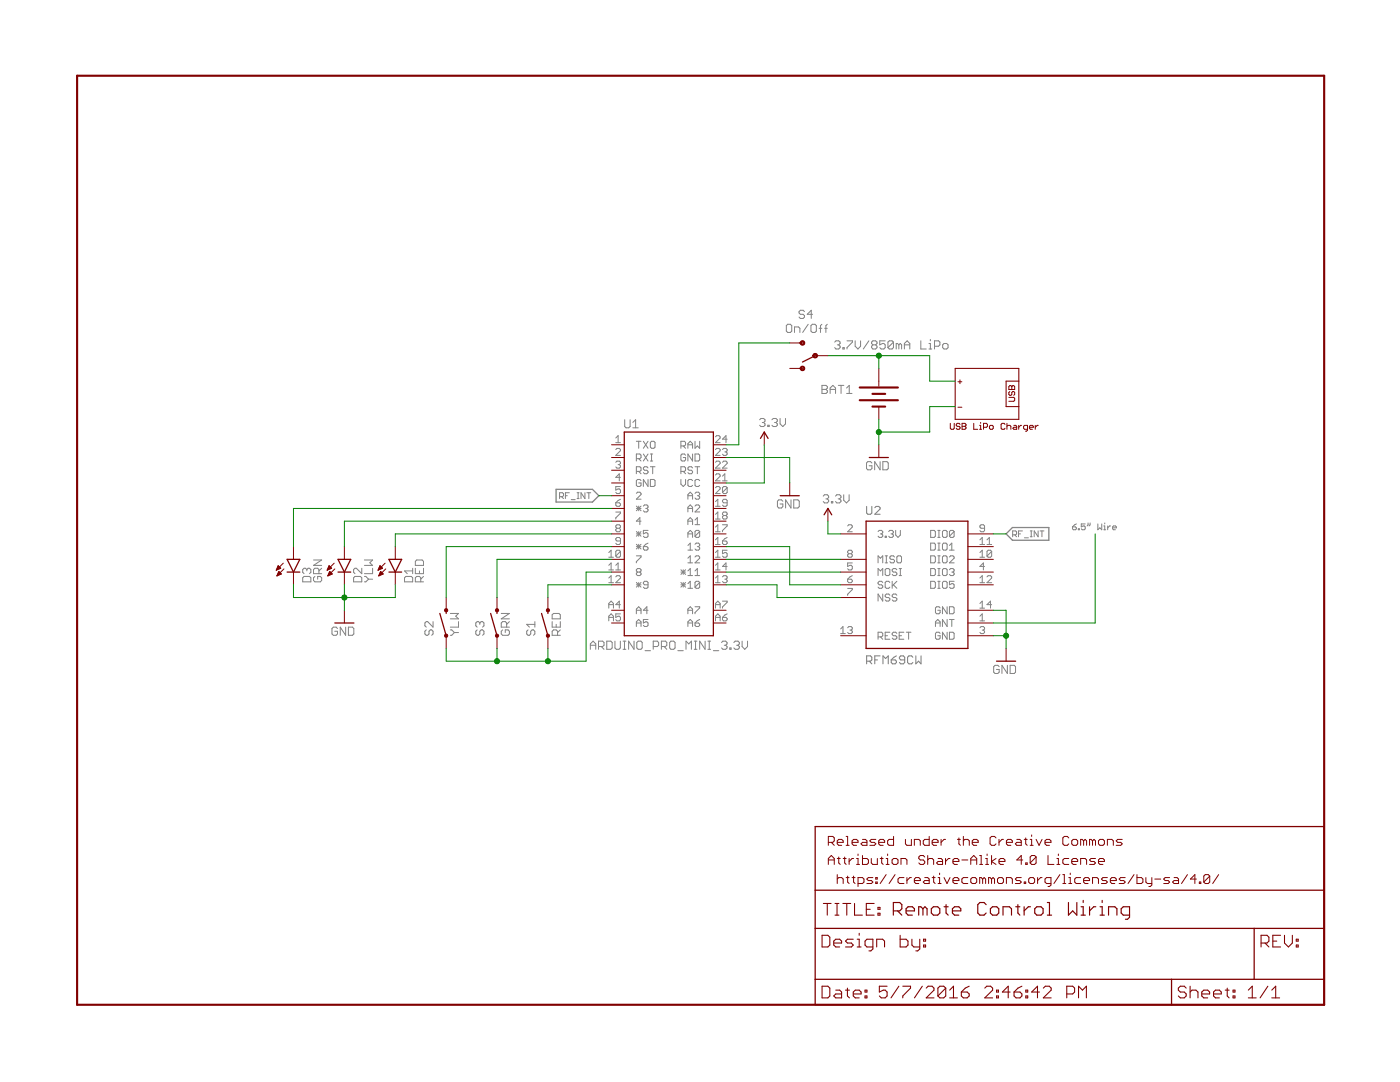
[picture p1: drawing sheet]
<?xml version="1.0" encoding="utf-8"?>
<!DOCTYPE eagle SYSTEM "eagle.dtd">
<!--
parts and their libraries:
SparkFun-Electromechanical: Licensing: Creative Commons ShareAlike 4.0 International - https://creativecommons.org/licenses/by-sa/4.0
-->
<eagle version="7.1.0">
<drawing>
<settings>
<setting alwaysvectorfont="yes"/>
<setting verticaltext="up"/>
</settings>
<grid distance="0.1" unitdist="inch" unit="inch" style="lines" multiple="1" display="no" altdistance="0.01" altunitdist="inch" altunit="inch"/>
<schematic xreflabel="%F%N/%S" xrefpart="/%S.%C%R">
<libraries>
<library name="SparkFun-Electromechanical">
<symbols>
<symbol name="SWITCH-MOMENTARY-2">
<wire x1="1.905" y1="0" x2="2.54" y2="0" width="0.254" layer="94"/>
<wire x1="-2.54" y1="0" x2="1.905" y2="1.27" width="0.254" layer="94"/>
<circle x="-2.54" y="0" radius="0.127" width="0.4064" layer="94"/>
<circle x="2.54" y="0" radius="0.127" width="0.4064" layer="94"/>
<text x="-2.54" y="2.54" size="1.778" layer="95">&gt;NAME</text>
<text x="-2.54" y="-2.54" size="1.778" layer="96">&gt;VALUE</text>
<pin name="1" x="-5.08" y="0" visible="off" length="short" direction="pas" swaplevel="2"/>
<pin name="2" x="5.08" y="0" visible="off" length="short" direction="pas" swaplevel="1" rot="R180"/>
</symbol>
<symbol name="BATTERY">
<wire x1="-1.27" y1="3.81" x2="-1.27" y2="-3.81" width="0.4064" layer="94"/>
<wire x1="0" y1="1.27" x2="0" y2="-1.27" width="0.4064" layer="94"/>
<wire x1="1.27" y1="3.81" x2="1.27" y2="-3.81" width="0.4064" layer="94"/>
<wire x1="2.54" y1="1.27" x2="2.54" y2="-1.27" width="0.4064" layer="94"/>
<wire x1="-2.54" y1="0" x2="-1.524" y2="0" width="0.1524" layer="94"/>
<text x="-3.81" y="5.08" size="1.778" layer="95">&gt;NAME</text>
<text x="-3.81" y="-6.35" size="1.778" layer="96">&gt;VALUE</text>
<pin name="-" x="5.08" y="0" visible="off" length="short" direction="pwr" rot="R180"/>
<pin name="+" x="-5.08" y="0" visible="off" length="short" direction="pwr"/>
</symbol>
<symbol name="TOGGLE">
<wire x1="0" y1="0" x2="2.54" y2="1.27" width="0.254" layer="94"/>
<wire x1="2.54" y1="-2.54" x2="3.175" y2="-2.54" width="0.127" layer="94"/>
<wire x1="2.54" y1="2.54" x2="3.175" y2="2.54" width="0.1524" layer="94"/>
<circle x="2.54" y="2.54" radius="0.3592" width="0.2032" layer="94"/>
<circle x="2.54" y="-2.54" radius="0.3592" width="0.2032" layer="94"/>
<circle x="0" y="0" radius="0.3592" width="0.2032" layer="94"/>
<text x="-1.905" y="-6.35" size="1.778" layer="95">&gt;NAME</text>
<text x="-2.54" y="3.81" size="1.778" layer="96">&gt;VALUE</text>
<pin name="P" x="-2.54" y="0" visible="off" length="short" direction="pas"/>
<pin name="S" x="5.08" y="-2.54" visible="off" length="short" direction="pas" rot="R180"/>
<pin name="O" x="5.08" y="2.54" visible="off" length="short" direction="pas" rot="R180"/>
</symbol>
</symbols>
<devicesets>
<deviceset name="SWITCH-MOMENTARY-2" prefix="S">
<gates>
<gate name="G$1" symbol="SWITCH-MOMENTARY-2" x="0" y="0"/>
</gates>
<devices>
<device name="PTH" package="TACTILE-PTH">
<connects>
<connect gate="G$1" pin="1" pad="1"/>
<connect gate="G$1" pin="2" pad="3"/>
</connects>
<technologies>
<technology name="">
<attribute name="PROD_ID" value=" SWCH-08441" constant="no"/>
</technology>
</technologies>
</device>
<device name="SMD-2" package="TACTILE_SWITCH_SMD-2">
<connects>
<connect gate="G$1" pin="1" pad="2"/>
<connect gate="G$1" pin="2" pad="1"/>
</connects>
<technologies>
<technology name="">
<attribute name="PROD_ID" value="SWCH-09213"/>
</technology>
</technologies>
</device>
<device name="12MM" package="TACTILE-PTH-12MM">
<connects>
<connect gate="G$1" pin="1" pad="1"/>
<connect gate="G$1" pin="2" pad="3"/>
</connects>
<technologies>
<technology name="">
<attribute name="PROD_ID" value="SWCH-09185" constant="no"/>
</technology>
</technologies>
</device>
<device name="SMD-1101NE" package="TACTILE-SWITCH-1101NE">
<connects>
<connect gate="G$1" pin="1" pad="1"/>
<connect gate="G$1" pin="2" pad="2"/>
</connects>
<technologies>
<technology name="">
<attribute name="PROD_ID" value="SWCH-00815" constant="no"/>
</technology>
</technologies>
</device>
<device name="PTH_REED" package="REED_SWITCH_PTH">
<connects>
<connect gate="G$1" pin="1" pad="P$1"/>
<connect gate="G$1" pin="2" pad="P$2"/>
</connects>
<technologies>
<technology name=""/>
</technologies>
</device>
<device name="SMD-4" package="TACTILE_SWITCH_TALL">
<connects>
<connect gate="G$1" pin="1" pad="A2"/>
<connect gate="G$1" pin="2" pad="B2"/>
</connects>
<technologies>
<technology name="">
<attribute name="PROD_ID" value="SWCH-11966" constant="no"/>
</technology>
</technologies>
</device>
<device name="PTH_REED2" package="REED_SWITCH_PLASTIC">
<connects>
<connect gate="G$1" pin="1" pad="P$1"/>
<connect gate="G$1" pin="2" pad="P$2"/>
</connects>
<technologies>
<technology name="">
<attribute name="PROD_ID" value="SWCH-10467" constant="no"/>
</technology>
</technologies>
</device>
<device name="SIDE_EZ" package="TACTILE-PTH-SIDEEZ">
<connects>
<connect gate="G$1" pin="1" pad="1"/>
<connect gate="G$1" pin="2" pad="2"/>
</connects>
<technologies>
<technology name=""/>
</technologies>
</device>
<device name="SMD-3" package="TACTILE_SWITCH_SMD-3">
<connects>
<connect gate="G$1" pin="1" pad="1"/>
<connect gate="G$1" pin="2" pad="4"/>
</connects>
<technologies>
<technology name=""/>
</technologies>
</device>
<device name="SMD-12MM" package="TACTILE-SMD-12MM">
<connects>
<connect gate="G$1" pin="1" pad="1"/>
<connect gate="G$1" pin="2" pad="3"/>
</connects>
<technologies>
<technology name=""/>
</technologies>
</device>
<device name="PTH_EZ" package="TACTILE-PTH-EZ">
<connects>
<connect gate="G$1" pin="1" pad="1"/>
<connect gate="G$1" pin="2" pad="3"/>
</connects>
<technologies>
<technology name=""/>
</technologies>
</device>
<device name="SMD" package="TACTILE-SWITCH-SMD">
<connects>
<connect gate="G$1" pin="1" pad="1"/>
<connect gate="G$1" pin="2" pad="3"/>
</connects>
<technologies>
<technology name="">
<attribute name="PROD_ID" value="SWCH-08247" constant="no"/>
</technology>
</technologies>
</device>
<device name="SMD-REDUNDANT" package="TACTILE-SWITCH-SMD">
<connects>
<connect gate="G$1" pin="1" pad="1 2"/>
<connect gate="G$1" pin="2" pad="3 4"/>
</connects>
<technologies>
<technology name="">
<attribute name="PROD_ID" value="SWCH-08247" constant="no"/>
</technology>
</technologies>
</device>
<device name="TACTILE-SWITCH-SMD-RIGHT-ANGLE" package="TACTILE_SWITCH-SMD-RIGHT-ANGLE">
<connects>
<connect gate="G$1" pin="1" pad="1"/>
<connect gate="G$1" pin="2" pad="2"/>
</connects>
<technologies>
<technology name="">
<attribute name="PROD_ID" value="COMP-12265" constant="no"/>
</technology>
</technologies>
</device>
<device name="SMD-4.6X2.8MM" package="TACTILE_SWITCH_SMD_4.6X2.8MM">
<connects>
<connect gate="G$1" pin="1" pad="1 2"/>
<connect gate="G$1" pin="2" pad="3 4"/>
</connects>
<technologies>
<technology name="">
<attribute name="PROD_ID" value="SWCH-13065"/>
</technology>
</technologies>
</device>
</devices>
</deviceset>
<deviceset name="BATTERY" prefix="BAT" uservalue="yes">
<gates>
<gate name="G$1" symbol="BATTERY" x="0" y="0"/>
</gates>
<devices>
<device name="AAA" package="BATTERY-AAA">
<connects>
<connect gate="G$1" pin="+" pad="PWR@1"/>
<connect gate="G$1" pin="-" pad="GND@1"/>
</connects>
<technologies>
<technology name="">
<attribute name="PROD_ID" value="BATT-08571" constant="no"/>
</technology>
</technologies>
</device>
<device name="20PTH2" package="BATTERY">
<connects>
<connect gate="G$1" pin="+" pad="+"/>
<connect gate="G$1" pin="-" pad="-"/>
</connects>
<technologies>
<technology name=""/>
</technologies>
</device>
<device name="AA" package="BATTERY-AA">
<connects>
<connect gate="G$1" pin="+" pad="PWR@1"/>
<connect gate="G$1" pin="-" pad="GND@1"/>
</connects>
<technologies>
<technology name=""/>
</technologies>
</device>
<device name="12PTH" package="BATTCON_12MM_PTH">
<connects>
<connect gate="G$1" pin="+" pad="VCC@1"/>
<connect gate="G$1" pin="-" pad="GND"/>
</connects>
<technologies>
<technology name="">
<attribute name="PROD_ID" value="BATT-08315" constant="no"/>
</technology>
</technologies>
</device>
<device name="20SMD" package="BATTCON_20MM">
<connects>
<connect gate="G$1" pin="+" pad="1"/>
<connect gate="G$1" pin="-" pad="2"/>
</connects>
<technologies>
<technology name=""/>
</technologies>
</device>
<device name="245MM" package="BATTCON_245MM">
<connects>
<connect gate="G$1" pin="+" pad="1"/>
<connect gate="G$1" pin="-" pad="2"/>
</connects>
<technologies>
<technology name=""/>
</technologies>
</device>
<device name="20PTH" package="BATTCOM_20MM_PTH">
<connects>
<connect gate="G$1" pin="+" pad="1"/>
<connect gate="G$1" pin="-" pad="2"/>
</connects>
<technologies>
<technology name=""/>
</technologies>
</device>
<device name="245PTH" package="BATTCON_245MM_PTH">
<connects>
<connect gate="G$1" pin="+" pad="3"/>
<connect gate="G$1" pin="-" pad="2"/>
</connects>
<technologies>
<technology name=""/>
</technologies>
</device>
<device name="1100" package="LIPO-1100MAH">
<connects>
<connect gate="G$1" pin="+" pad="+"/>
<connect gate="G$1" pin="-" pad="-"/>
</connects>
<technologies>
<technology name=""/>
</technologies>
</device>
<device name="AA-PANEL" package="BATTERY-AA-PANEL">
<connects>
<connect gate="G$1" pin="+" pad="+"/>
<connect gate="G$1" pin="-" pad="-"/>
</connects>
<technologies>
<technology name=""/>
</technologies>
</device>
<device name="FOB" package="BATTERY_20MM_PTH_COMPACT">
<connects>
<connect gate="G$1" pin="+" pad="1"/>
<connect gate="G$1" pin="-" pad="2"/>
</connects>
<technologies>
<technology name=""/>
</technologies>
</device>
<device name="12MM" package="BATTCON_12MM">
<connects>
<connect gate="G$1" pin="+" pad="PWR@1"/>
<connect gate="G$1" pin="-" pad="GND"/>
</connects>
<technologies>
<technology name="">
<attribute name="PROD_ID" value="BATT-08044" constant="no"/>
</technology>
</technologies>
</device>
<device name="20MM_4LEGS" package="BATTCON_20MM_4LEGS">
<connects>
<connect gate="G$1" pin="+" pad="POSITIVE@1 POSITIVE@2 POSITIVE@3 POSITIVE@4"/>
<connect gate="G$1" pin="-" pad="NEGATIVE"/>
</connects>
<technologies>
<technology name="">
<attribute name="PROD_ID" value="BATT-10373"/>
<attribute name="VALUE" value="20mm coincell" constant="no"/>
</technology>
</technologies>
</device>
<device name="AA-KIT" package="BATTERY-AA-KIT">
<connects>
<connect gate="G$1" pin="+" pad="PWR@1"/>
<connect gate="G$1" pin="-" pad="GND@1"/>
</connects>
<technologies>
<technology name="">
<attribute name="PROD_ID" value="BATT-08316" constant="no"/>
</technology>
</technologies>
</device>
<device name="LIPO-TABS" package="LIPO-110-TABS">
<connects>
<connect gate="G$1" pin="+" pad="+"/>
<connect gate="G$1" pin="-" pad="-"/>
</connects>
<technologies>
<technology name=""/>
</technologies>
</device>
<device name="9V" package="BATTCON_9V">
<connects>
<connect gate="G$1" pin="+" pad="+"/>
<connect gate="G$1" pin="-" pad="-"/>
</connects>
<technologies>
<technology name=""/>
</technologies>
</device>
<device name="20MM_4LEGS_OVERPASTE" package="BATTCON_20MM_4LEGS_OVERPASTE">
<connects>
<connect gate="G$1" pin="+" pad="1"/>
<connect gate="G$1" pin="-" pad="2"/>
</connects>
<technologies>
<technology name=""/>
</technologies>
</device>
<device name="AAA-KIT" package="BATTERY-AAA-KIT">
<connects>
<connect gate="G$1" pin="+" pad="PWR@1"/>
<connect gate="G$1" pin="-" pad="GND@1"/>
</connects>
<technologies>
<technology name="">
<attribute name="PROD_ID" value="BATT-08571" constant="no"/>
</technology>
</technologies>
</device>
<device name="18650" package="BATTERY_18650-HOLDER">
<connects>
<connect gate="G$1" pin="+" pad="PWR@1"/>
<connect gate="G$1" pin="-" pad="GND@1"/>
</connects>
<technologies>
<technology name=""/>
</technologies>
</device>
</devices>
</deviceset>
<deviceset name="SWITCH-SPDT" prefix="S" uservalue="yes">
<gates>
<gate name="1" symbol="TOGGLE" x="-2.54" y="0"/>
</gates>
<devices>
<device name="PTH" package="SWITCH-SPDT">
<connects>
<connect gate="1" pin="O" pad="1"/>
<connect gate="1" pin="P" pad="2"/>
<connect gate="1" pin="S" pad="3"/>
</connects>
<technologies>
<technology name="">
<attribute name="PROD_ID" value="SWCH-08261"/>
</technology>
</technologies>
</device>
<device name="SMD" package="AYZ0202">
<connects>
<connect gate="1" pin="O" pad="1"/>
<connect gate="1" pin="P" pad="2"/>
<connect gate="1" pin="S" pad="3"/>
</connects>
<technologies>
<technology name="">
<attribute name="PROD_ID" value="SWCH-08179" constant="no"/>
<attribute name="SF_ID" value="COM-00597" constant="no"/>
</technology>
</technologies>
</device>
<device name="PTH2" package="SWITCHE-DPDT">
<connects>
<connect gate="1" pin="O" pad="1"/>
<connect gate="1" pin="P" pad="2"/>
<connect gate="1" pin="S" pad="3"/>
</connects>
<technologies>
<technology name=""/>
</technologies>
</device>
<device name="PTH3" package="R_SW_TH">
<connects>
<connect gate="1" pin="O" pad="P$1"/>
<connect gate="1" pin="P" pad="P$2"/>
<connect gate="1" pin="S" pad="P$3"/>
</connects>
<technologies>
<technology name=""/>
</technologies>
</device>
<device name="SMD2" package="SWITCH-SPDT-SMD">
<connects>
<connect gate="1" pin="O" pad="1"/>
<connect gate="1" pin="P" pad="2"/>
<connect gate="1" pin="S" pad="3"/>
</connects>
<technologies>
<technology name=""/>
</technologies>
</device>
<device name="PTH_LOCK" package="SWITCH-SPDT_LOCK.007S">
<connects>
<connect gate="1" pin="O" pad="1"/>
<connect gate="1" pin="P" pad="2"/>
<connect gate="1" pin="S" pad="3"/>
</connects>
<technologies>
<technology name=""/>
</technologies>
</device>
<device name="KIT" package="SWITCH-SPDT_KIT">
<connects>
<connect gate="1" pin="O" pad="1"/>
<connect gate="1" pin="P" pad="2"/>
<connect gate="1" pin="S" pad="3"/>
</connects>
<technologies>
<technology name="">
<attribute name="PROD_ID" value="SWCH-08261" constant="no"/>
</technology>
</technologies>
</device>
<device name="-SMD-A" package="SWITCH-SPST-SMD-A">
<connects>
<connect gate="1" pin="O" pad="1"/>
<connect gate="1" pin="P" pad="2"/>
<connect gate="1" pin="S" pad="3"/>
</connects>
<technologies>
<technology name="">
<attribute name="PROD_ID" value="SWCH-10651"/>
</technology>
</technologies>
</device>
</devices>
</deviceset>
</devicesets>
</library>
<library name="SparkFun-Aesthetics">
<symbols>
<symbol name="LETTER_L">
<wire x1="0" y1="185.42" x2="248.92" y2="185.42" width="0.4064" layer="94"/>
<wire x1="248.92" y1="185.42" x2="248.92" y2="0" width="0.4064" layer="94"/>
<wire x1="0" y1="185.42" x2="0" y2="0" width="0.4064" layer="94"/>
<wire x1="0" y1="0" x2="248.92" y2="0" width="0.4064" layer="94"/>
</symbol>
<symbol name="DOCFIELD">
<wire x1="0" y1="0" x2="71.12" y2="0" width="0.254" layer="94"/>
<wire x1="101.6" y1="15.24" x2="87.63" y2="15.24" width="0.254" layer="94"/>
<wire x1="0" y1="0" x2="0" y2="5.08" width="0.254" layer="94"/>
<wire x1="0" y1="5.08" x2="71.12" y2="5.08" width="0.254" layer="94"/>
<wire x1="0" y1="5.08" x2="0" y2="15.24" width="0.254" layer="94"/>
<wire x1="101.6" y1="15.24" x2="101.6" y2="5.08" width="0.254" layer="94"/>
<wire x1="71.12" y1="5.08" x2="71.12" y2="0" width="0.254" layer="94"/>
<wire x1="71.12" y1="5.08" x2="87.63" y2="5.08" width="0.254" layer="94"/>
<wire x1="71.12" y1="0" x2="101.6" y2="0" width="0.254" layer="94"/>
<wire x1="87.63" y1="15.24" x2="87.63" y2="5.08" width="0.254" layer="94"/>
<wire x1="87.63" y1="15.24" x2="0" y2="15.24" width="0.254" layer="94"/>
<wire x1="87.63" y1="5.08" x2="101.6" y2="5.08" width="0.254" layer="94"/>
<wire x1="101.6" y1="5.08" x2="101.6" y2="0" width="0.254" layer="94"/>
<wire x1="0" y1="15.24" x2="0" y2="22.86" width="0.254" layer="94"/>
<wire x1="101.6" y1="35.56" x2="0" y2="35.56" width="0.254" layer="94"/>
<wire x1="101.6" y1="35.56" x2="101.6" y2="22.86" width="0.254" layer="94"/>
<wire x1="0" y1="22.86" x2="101.6" y2="22.86" width="0.254" layer="94"/>
<wire x1="0" y1="22.86" x2="0" y2="35.56" width="0.254" layer="94"/>
<wire x1="101.6" y1="22.86" x2="101.6" y2="15.24" width="0.254" layer="94"/>
<text x="1.27" y="1.27" size="2.54" layer="94" font="vector">Date:</text>
<text x="12.7" y="1.27" size="2.54" layer="94" font="vector">&gt;LAST_DATE_TIME</text>
<text x="72.39" y="1.27" size="2.54" layer="94" font="vector">Sheet:</text>
<text x="86.36" y="1.27" size="2.54" layer="94" font="vector">&gt;SHEET</text>
<text x="88.9" y="11.43" size="2.54" layer="94" font="vector">REV:</text>
<text x="1.524" y="17.78" size="2.54" layer="94" font="vector">TITLE:</text>
<text x="15.494" y="17.78" size="2.7432" layer="94" font="vector">&gt;DRAWING_NAME</text>
<text x="2.54" y="31.75" size="1.9304" layer="94">Released under the Creative Commons</text>
<text x="2.54" y="27.94" size="1.9304" layer="94">Attribution Share-Alike 4.0 License</text>
<text x="2.54" y="24.13" size="1.9304" layer="94"> https://creativecommons.org/licenses/by-sa/4.0/</text>
<text x="1.27" y="11.43" size="2.54" layer="94">Design by:</text>
</symbol>
<symbol name="DGND">
<wire x1="-1.905" y1="0" x2="1.905" y2="0" width="0.254" layer="94"/>
<text x="-2.54" y="-2.54" size="1.778" layer="96">&gt;VALUE</text>
<pin name="GND" x="0" y="2.54" visible="off" length="short" direction="sup" rot="R270"/>
</symbol>
<symbol name="3.3V">
<wire x1="0.762" y1="1.27" x2="0" y2="2.54" width="0.254" layer="94"/>
<wire x1="0" y1="2.54" x2="-0.762" y2="1.27" width="0.254" layer="94"/>
<text x="-1.016" y="3.556" size="1.778" layer="96">&gt;VALUE</text>
<pin name="3.3V" x="0" y="0" visible="off" length="short" direction="sup" rot="R90"/>
</symbol>
</symbols>
<devicesets>
<deviceset name="FRAME-LETTER" prefix="FRAME">
<gates>
<gate name="G$1" symbol="LETTER_L" x="0" y="0"/>
<gate name="V" symbol="DOCFIELD" x="147.32" y="0" addlevel="must"/>
</gates>
<devices>
<device name="" package="CREATIVE_COMMONS">
<technologies>
<technology name=""/>
</technologies>
</device>
<device name="NO_PACKAGE" package="DUMMY">
<technologies>
<technology name="">
<attribute name="DESIGNER" value="Nobody" constant="no"/>
<attribute name="VERSION" value="v01" constant="no"/>
</technology>
</technologies>
</device>
</devices>
</deviceset>
<deviceset name="GND" prefix="GND">
<gates>
<gate name="1" symbol="DGND" x="0" y="0"/>
</gates>
<devices>
<device name="">
<technologies>
<technology name=""/>
</technologies>
</device>
</devices>
</deviceset>
<deviceset name="3.3V" prefix="SUPPLY">
<gates>
<gate name="G$1" symbol="3.3V" x="0" y="0"/>
</gates>
<devices>
<device name="">
<technologies>
<technology name=""/>
</technologies>
</device>
</devices>
</deviceset>
</devicesets>
</library>
<library name="SparkFun-LED">
<symbols>
<symbol name="LED">
<wire x1="1.27" y1="0" x2="0" y2="-2.54" width="0.254" layer="94"/>
<wire x1="0" y1="-2.54" x2="-1.27" y2="0" width="0.254" layer="94"/>
<wire x1="1.27" y1="-2.54" x2="0" y2="-2.54" width="0.254" layer="94"/>
<wire x1="0" y1="-2.54" x2="-1.27" y2="-2.54" width="0.254" layer="94"/>
<wire x1="1.27" y1="0" x2="0" y2="0" width="0.254" layer="94"/>
<wire x1="0" y1="0" x2="-1.27" y2="0" width="0.254" layer="94"/>
<wire x1="-2.032" y1="-0.762" x2="-3.429" y2="-2.159" width="0.1524" layer="94"/>
<wire x1="-1.905" y1="-1.905" x2="-3.302" y2="-3.302" width="0.1524" layer="94"/>
<text x="3.556" y="-4.572" size="1.778" layer="95" rot="R90">&gt;NAME</text>
<text x="5.715" y="-4.572" size="1.778" layer="96" rot="R90">&gt;VALUE</text>
<pin name="C" x="0" y="-5.08" visible="off" length="short" direction="pas" rot="R90"/>
<pin name="A" x="0" y="2.54" visible="off" length="short" direction="pas" rot="R270"/>
<polygon width="0.1524" layer="94">
<vertex x="-3.429" y="-2.159"/>
<vertex x="-3.048" y="-1.27"/>
<vertex x="-2.54" y="-1.778"/>
</polygon>
<polygon width="0.1524" layer="94">
<vertex x="-3.302" y="-3.302"/>
<vertex x="-2.921" y="-2.413"/>
<vertex x="-2.413" y="-2.921"/>
</polygon>
</symbol>
</symbols>
<devicesets>
<deviceset name="LED" prefix="D" uservalue="yes">
<gates>
<gate name="G$1" symbol="LED" x="0" y="0"/>
</gates>
<devices>
<device name="5MM" package="LED5MM">
<connects>
<connect gate="G$1" pin="A" pad="A"/>
<connect gate="G$1" pin="C" pad="K"/>
</connects>
<technologies>
<technology name=""/>
</technologies>
</device>
<device name="3MM" package="LED3MM">
<connects>
<connect gate="G$1" pin="A" pad="A"/>
<connect gate="G$1" pin="C" pad="K"/>
</connects>
<technologies>
<technology name="">
<attribute name="PROD_ID" value="DIO-08794" constant="no"/>
</technology>
</technologies>
</device>
<device name="1206" package="LED-1206">
<connects>
<connect gate="G$1" pin="A" pad="A"/>
<connect gate="G$1" pin="C" pad="C"/>
</connects>
<technologies>
<technology name=""/>
</technologies>
</device>
<device name="0603" package="LED-0603">
<connects>
<connect gate="G$1" pin="A" pad="A"/>
<connect gate="G$1" pin="C" pad="C"/>
</connects>
<technologies>
<technology name=""/>
</technologies>
</device>
<device name="10MM" package="LED10MM">
<connects>
<connect gate="G$1" pin="A" pad="A"/>
<connect gate="G$1" pin="C" pad="C"/>
</connects>
<technologies>
<technology name=""/>
</technologies>
</device>
<device name="-FKIT-1206" package="FKIT-LED-1206">
<connects>
<connect gate="G$1" pin="A" pad="A"/>
<connect gate="G$1" pin="C" pad="C"/>
</connects>
<technologies>
<technology name=""/>
</technologies>
</device>
<device name="-3MM-NO_SILK" package="LED3MM-NS">
<connects>
<connect gate="G$1" pin="A" pad="A"/>
<connect gate="G$1" pin="C" pad="K"/>
</connects>
<technologies>
<technology name=""/>
</technologies>
</device>
<device name="5MM-KIT" package="LED5MM-KIT">
<connects>
<connect gate="G$1" pin="A" pad="A"/>
<connect gate="G$1" pin="C" pad="K"/>
</connects>
<technologies>
<technology name=""/>
</technologies>
</device>
<device name="1206-BOTTOM" package="LED-1206-BOTTOM">
<connects>
<connect gate="G$1" pin="A" pad="A"/>
<connect gate="G$1" pin="C" pad="C"/>
</connects>
<technologies>
<technology name=""/>
</technologies>
</device>
</devices>
</deviceset>
</devicesets>
</library>
<library name="SparkFun-Boards">
<symbols>
<symbol name="ARDUINO_PRO_MINI">
<wire x1="-7.62" y1="17.78" x2="-7.62" y2="-22.86" width="0.254" layer="94"/>
<wire x1="-7.62" y1="-22.86" x2="10.16" y2="-22.86" width="0.254" layer="94"/>
<wire x1="10.16" y1="-22.86" x2="10.16" y2="17.78" width="0.254" layer="94"/>
<wire x1="10.16" y1="17.78" x2="-7.62" y2="17.78" width="0.254" layer="94"/>
<text x="-7.62" y="18.542" size="1.778" layer="95">&gt;NAME</text>
<text x="-7.62" y="-25.4" size="1.778" layer="96">&gt;VALUE</text>
<pin name="2" x="-10.16" y="5.08" length="short"/>
<pin name="*3" x="-10.16" y="2.54" length="short"/>
<pin name="4" x="-10.16" y="0" length="short"/>
<pin name="*5" x="-10.16" y="-2.54" length="short"/>
<pin name="*6" x="-10.16" y="-5.08" length="short"/>
<pin name="7" x="-10.16" y="-7.62" length="short"/>
<pin name="8" x="-10.16" y="-10.16" length="short"/>
<pin name="*9" x="-10.16" y="-12.7" length="short"/>
<pin name="*10" x="12.7" y="-12.7" length="short" rot="R180"/>
<pin name="*11" x="12.7" y="-10.16" length="short" rot="R180"/>
<pin name="12" x="12.7" y="-7.62" length="short" rot="R180"/>
<pin name="13" x="12.7" y="-5.08" length="short" rot="R180"/>
<pin name="A0" x="12.7" y="-2.54" length="short" rot="R180"/>
<pin name="A1" x="12.7" y="0" length="short" rot="R180"/>
<pin name="A2" x="12.7" y="2.54" length="short" rot="R180"/>
<pin name="A3" x="12.7" y="5.08" length="short" rot="R180"/>
<pin name="GND" x="-10.16" y="7.62" length="short"/>
<pin name="GND@2" x="12.7" y="12.7" length="short" rot="R180"/>
<pin name="RAW" x="12.7" y="15.24" length="short" rot="R180"/>
<pin name="RST" x="-10.16" y="10.16" length="short"/>
<pin name="RST@2" x="12.7" y="10.16" length="short" rot="R180"/>
<pin name="RXI" x="-10.16" y="12.7" length="short"/>
<pin name="TXO" x="-10.16" y="15.24" length="short"/>
<pin name="VCC" x="12.7" y="7.62" length="short" rot="R180"/>
<pin name="A7" x="12.7" y="-17.78" length="short" rot="R180"/>
<pin name="A6" x="12.7" y="-20.32" length="short" rot="R180"/>
<pin name="A4" x="-10.16" y="-17.78" length="short"/>
<pin name="A5" x="-10.16" y="-20.32" length="short"/>
</symbol>
</symbols>
<devicesets>
<deviceset name="ARDUINO_PRO_MINI">
<gates>
<gate name="G$1" symbol="ARDUINO_PRO_MINI" x="0" y="2.54"/>
</gates>
<devices>
<device name="" package="ARDUINO_PRO_MINI">
<connects>
<connect gate="G$1" pin="*10" pad="13"/>
<connect gate="G$1" pin="*11" pad="14"/>
<connect gate="G$1" pin="*3" pad="6"/>
<connect gate="G$1" pin="*5" pad="8"/>
<connect gate="G$1" pin="*6" pad="9"/>
<connect gate="G$1" pin="*9" pad="12"/>
<connect gate="G$1" pin="12" pad="15"/>
<connect gate="G$1" pin="13" pad="16"/>
<connect gate="G$1" pin="2" pad="5"/>
<connect gate="G$1" pin="4" pad="7"/>
<connect gate="G$1" pin="7" pad="10"/>
<connect gate="G$1" pin="8" pad="11"/>
<connect gate="G$1" pin="A0" pad="17"/>
<connect gate="G$1" pin="A1" pad="18"/>
<connect gate="G$1" pin="A2" pad="19"/>
<connect gate="G$1" pin="A3" pad="20"/>
<connect gate="G$1" pin="A4" pad="A4"/>
<connect gate="G$1" pin="A5" pad="A5"/>
<connect gate="G$1" pin="A6" pad="A6"/>
<connect gate="G$1" pin="A7" pad="A7"/>
<connect gate="G$1" pin="GND" pad="4"/>
<connect gate="G$1" pin="GND@2" pad="23"/>
<connect gate="G$1" pin="RAW" pad="24"/>
<connect gate="G$1" pin="RST" pad="3"/>
<connect gate="G$1" pin="RST@2" pad="22"/>
<connect gate="G$1" pin="RXI" pad="2"/>
<connect gate="G$1" pin="TXO" pad="1"/>
<connect gate="G$1" pin="VCC" pad="21"/>
</connects>
<technologies>
<technology name=""/>
</technologies>
</device>
</devices>
</deviceset>
</devicesets>
</library>
<library name="SparkFun-RF">
<symbols>
<symbol name="RFM69">
<pin name="RESET" x="-15.24" y="-10.16" length="middle" direction="in"/>
<pin name="DIO0" x="15.24" y="10.16" length="middle" rot="R180"/>
<pin name="DIO1" x="15.24" y="7.62" length="middle" rot="R180"/>
<pin name="DIO2" x="15.24" y="5.08" length="middle" rot="R180"/>
<pin name="DIO3" x="15.24" y="2.54" length="middle" rot="R180"/>
<pin name="DIO5" x="15.24" y="0" length="middle" rot="R180"/>
<pin name="3.3V" x="-15.24" y="10.16" length="middle" direction="pwr"/>
<pin name="GND@1" x="15.24" y="-10.16" length="middle" direction="pwr" rot="R180"/>
<pin name="ANT" x="15.24" y="-7.62" length="middle" direction="pas" rot="R180"/>
<pin name="GND@2" x="15.24" y="-5.08" length="middle" direction="pwr" rot="R180"/>
<pin name="SCK" x="-15.24" y="0" length="middle" direction="in"/>
<pin name="MISO" x="-15.24" y="5.08" length="middle"/>
<pin name="MOSI" x="-15.24" y="2.54" length="middle" direction="in"/>
<pin name="NSS" x="-15.24" y="-2.54" length="middle" direction="in"/>
<wire x1="-10.16" y1="12.7" x2="-10.16" y2="-12.7" width="0.254" layer="94"/>
<wire x1="-10.16" y1="-12.7" x2="10.16" y2="-12.7" width="0.254" layer="94"/>
<wire x1="10.16" y1="-12.7" x2="10.16" y2="12.7" width="0.254" layer="94"/>
<wire x1="10.16" y1="12.7" x2="-10.16" y2="12.7" width="0.254" layer="94"/>
<text x="-10.16" y="13.97" size="1.778" layer="95" ratio="12">&gt;NAME</text>
<text x="-10.16" y="-15.875" size="1.778" layer="96" ratio="12">&gt;VALUE</text>
</symbol>
</symbols>
<devicesets>
<deviceset name="RFM69" prefix="U">
<gates>
<gate name="G$1" symbol="RFM69" x="0" y="0"/>
</gates>
<devices>
<device name="CW" package="RFM69CW-XXXS2">
<connects>
<connect gate="G$1" pin="3.3V" pad="2"/>
<connect gate="G$1" pin="ANT" pad="1"/>
<connect gate="G$1" pin="DIO0" pad="9"/>
<connect gate="G$1" pin="DIO1" pad="11"/>
<connect gate="G$1" pin="DIO2" pad="10"/>
<connect gate="G$1" pin="DIO3" pad="4"/>
<connect gate="G$1" pin="DIO5" pad="12"/>
<connect gate="G$1" pin="GND@1" pad="3"/>
<connect gate="G$1" pin="GND@2" pad="14"/>
<connect gate="G$1" pin="MISO" pad="8"/>
<connect gate="G$1" pin="MOSI" pad="5"/>
<connect gate="G$1" pin="NSS" pad="7"/>
<connect gate="G$1" pin="RESET" pad="13"/>
<connect gate="G$1" pin="SCK" pad="6"/>
</connects>
<technologies>
<technology name=""/>
</technologies>
</device>
</devices>
</deviceset>
</devicesets>
</library>
</libraries>
<attributes>
</attributes>
<variantdefs>
</variantdefs>
<classes>
<class number="0" name="default" width="0" drill="0">
</class>
</classes>
<parts>
<part name="FRAME1" library="SparkFun-Aesthetics" deviceset="FRAME-LETTER" device=""/>
<part name="S1" library="SparkFun-Electromechanical" deviceset="SWITCH-MOMENTARY-2" device="PTH" value="RED"/>
<part name="D1" library="SparkFun-LED" deviceset="LED" device="5MM" value="RED"/>
<part name="U1" library="SparkFun-Boards" deviceset="ARDUINO_PRO_MINI" device="" value="ARDUINO_PRO_MINI_3.3V"/>
<part name="S2" library="SparkFun-Electromechanical" deviceset="SWITCH-MOMENTARY-2" device="PTH" value="YLW"/>
<part name="S3" library="SparkFun-Electromechanical" deviceset="SWITCH-MOMENTARY-2" device="PTH" value="GRN"/>
<part name="D2" library="SparkFun-LED" deviceset="LED" device="5MM" value="YLW"/>
<part name="D3" library="SparkFun-LED" deviceset="LED" device="5MM" value="GRN"/>
<part name="GND1" library="SparkFun-Aesthetics" deviceset="GND" device=""/>
<part name="U2" library="SparkFun-RF" deviceset="RFM69" device="CW"/>
<part name="SUPPLY1" library="SparkFun-Aesthetics" deviceset="3.3V" device=""/>
<part name="SUPPLY3" library="SparkFun-Aesthetics" deviceset="3.3V" device=""/>
<part name="GND2" library="SparkFun-Aesthetics" deviceset="GND" device=""/>
<part name="GND3" library="SparkFun-Aesthetics" deviceset="GND" device=""/>
<part name="BAT1" library="SparkFun-Electromechanical" deviceset="BATTERY" device="LIPO-TABS" value="3.7V/850mA LiPo"/>
<part name="GND6" library="SparkFun-Aesthetics" deviceset="GND" device=""/>
<part name="S4" library="SparkFun-Electromechanical" deviceset="SWITCH-SPDT" device="PTH" value="On/Off"/>
</parts>
<sheets>
<sheet>
<plain>
<text x="198.628" y="94.742" size="1.27" layer="97">6.5" Wire</text>
<wire x1="175.26" y1="127" x2="187.96" y2="127" width="0.2032" layer="94"/>
<wire x1="187.96" y1="127" x2="187.96" y2="124.46" width="0.2032" layer="94"/>
<wire x1="187.96" y1="124.46" x2="187.96" y2="119.38" width="0.2032" layer="94"/>
<wire x1="187.96" y1="119.38" x2="187.96" y2="116.84" width="0.2032" layer="94"/>
<wire x1="187.96" y1="116.84" x2="175.26" y2="116.84" width="0.2032" layer="94"/>
<wire x1="175.26" y1="116.84" x2="175.26" y2="127" width="0.2032" layer="94"/>
<text x="174.244" y="114.808" size="1.27" layer="94">USB LiPo Charger</text>
<text x="175.768" y="118.618" size="1.27" layer="94">-</text>
<text x="175.768" y="123.698" size="1.27" layer="94">+</text>
<wire x1="185.42" y1="119.38" x2="187.96" y2="119.38" width="0.2032" layer="94"/>
<text x="187.198" y="120.396" size="1.27" layer="94" rot="R90">USB</text>
<wire x1="185.42" y1="119.38" x2="185.42" y2="124.46" width="0.2032" layer="94"/>
<wire x1="185.42" y1="124.46" x2="187.96" y2="124.46" width="0.2032" layer="94"/>
</plain>
<instances>
<instance part="FRAME1" gate="G$1" x="0" y="0"/>
<instance part="FRAME1" gate="V" x="147.32" y="0"/>
<instance part="S1" gate="G$1" x="93.98" y="76.2" rot="R90"/>
<instance part="D1" gate="G$1" x="63.5" y="88.9"/>
<instance part="U1" gate="G$1" x="116.84" y="96.52" smashed="yes">
<attribute name="NAME" x="109.22" y="115.062" size="1.778" layer="95"/>
<attribute name="VALUE" x="102.362" y="70.866" size="1.778" layer="96"/>
</instance>
<instance part="S2" gate="G$1" x="73.66" y="76.2" rot="R90"/>
<instance part="S3" gate="G$1" x="83.82" y="76.2" rot="R90"/>
<instance part="D2" gate="G$1" x="53.34" y="88.9"/>
<instance part="D3" gate="G$1" x="43.18" y="88.9"/>
<instance part="GND1" gate="1" x="53.34" y="76.2"/>
<instance part="U2" gate="G$1" x="167.64" y="83.82"/>
<instance part="SUPPLY1" gate="G$1" x="149.86" y="96.52"/>
<instance part="SUPPLY3" gate="G$1" x="137.16" y="111.76"/>
<instance part="GND2" gate="1" x="142.24" y="101.6"/>
<instance part="GND3" gate="1" x="185.42" y="68.58"/>
<instance part="BAT1" gate="G$1" x="160.02" y="121.92" smashed="yes" rot="R270">
<attribute name="NAME" x="148.59" y="121.92" size="1.778" layer="95"/>
<attribute name="VALUE" x="151.13" y="130.81" size="1.778" layer="96"/>
</instance>
<instance part="GND6" gate="1" x="160.02" y="109.22"/>
<instance part="S4" gate="1" x="147.32" y="129.54" smashed="yes" rot="R180">
<attribute name="NAME" x="144.018" y="136.906" size="1.778" layer="95"/>
<attribute name="VALUE" x="141.478" y="134.112" size="1.778" layer="96"/>
</instance>
</instances>
<busses>
</busses>
<nets>
<net name="GND" class="0">
<segment>
<pinref part="D1" gate="G$1" pin="C"/>
<wire x1="63.5" y1="83.82" x2="63.5" y2="81.28" width="0.1524" layer="91"/>
<pinref part="D3" gate="G$1" pin="C"/>
<wire x1="63.5" y1="81.28" x2="53.34" y2="81.28" width="0.1524" layer="91"/>
<wire x1="53.34" y1="81.28" x2="43.18" y2="81.28" width="0.1524" layer="91"/>
<wire x1="43.18" y1="81.28" x2="43.18" y2="83.82" width="0.1524" layer="91"/>
<pinref part="D2" gate="G$1" pin="C"/>
<wire x1="53.34" y1="83.82" x2="53.34" y2="81.28" width="0.1524" layer="91"/>
<junction x="53.34" y="81.28"/>
<wire x1="53.34" y1="81.28" x2="53.34" y2="78.74" width="0.1524" layer="91"/>
<pinref part="GND1" gate="1" pin="GND"/>
</segment>
<segment>
<pinref part="U1" gate="G$1" pin="GND@2"/>
<wire x1="129.54" y1="109.22" x2="142.24" y2="109.22" width="0.1524" layer="91"/>
<wire x1="142.24" y1="109.22" x2="142.24" y2="104.14" width="0.1524" layer="91"/>
<pinref part="GND2" gate="1" pin="GND"/>
</segment>
<segment>
<pinref part="U2" gate="G$1" pin="GND@2"/>
<pinref part="GND3" gate="1" pin="GND"/>
<wire x1="182.88" y1="78.74" x2="185.42" y2="78.74" width="0.1524" layer="91"/>
<wire x1="185.42" y1="78.74" x2="185.42" y2="73.66" width="0.1524" layer="91"/>
<pinref part="U2" gate="G$1" pin="GND@1"/>
<wire x1="185.42" y1="73.66" x2="185.42" y2="71.12" width="0.1524" layer="91"/>
<wire x1="182.88" y1="73.66" x2="185.42" y2="73.66" width="0.1524" layer="91"/>
<junction x="185.42" y="73.66"/>
</segment>
<segment>
<pinref part="BAT1" gate="G$1" pin="-"/>
<wire x1="160.02" y1="116.84" x2="160.02" y2="114.3" width="0.1524" layer="91"/>
<pinref part="GND6" gate="1" pin="GND"/>
<wire x1="160.02" y1="114.3" x2="160.02" y2="111.76" width="0.1524" layer="91"/>
<wire x1="175.26" y1="119.38" x2="170.18" y2="119.38" width="0.1524" layer="91"/>
<wire x1="170.18" y1="119.38" x2="170.18" y2="114.3" width="0.1524" layer="91"/>
<wire x1="170.18" y1="114.3" x2="160.02" y2="114.3" width="0.1524" layer="91"/>
<junction x="160.02" y="114.3"/>
</segment>
</net>
<net name="N$1" class="0">
<segment>
<pinref part="U1" gate="G$1" pin="*9"/>
<pinref part="S1" gate="G$1" pin="2"/>
<wire x1="106.68" y1="83.82" x2="93.98" y2="83.82" width="0.1524" layer="91"/>
<wire x1="93.98" y1="83.82" x2="93.98" y2="81.28" width="0.1524" layer="91"/>
</segment>
</net>
<net name="N$2" class="0">
<segment>
<pinref part="U1" gate="G$1" pin="7"/>
<pinref part="S3" gate="G$1" pin="2"/>
<wire x1="106.68" y1="88.9" x2="83.82" y2="88.9" width="0.1524" layer="91"/>
<wire x1="83.82" y1="88.9" x2="83.82" y2="81.28" width="0.1524" layer="91"/>
</segment>
</net>
<net name="N$4" class="0">
<segment>
<pinref part="U1" gate="G$1" pin="*6"/>
<pinref part="S2" gate="G$1" pin="2"/>
<wire x1="106.68" y1="91.44" x2="73.66" y2="91.44" width="0.1524" layer="91"/>
<wire x1="73.66" y1="91.44" x2="73.66" y2="81.28" width="0.1524" layer="91"/>
</segment>
</net>
<net name="N$8" class="0">
<segment>
<pinref part="S3" gate="G$1" pin="1"/>
<wire x1="83.82" y1="68.58" x2="83.82" y2="71.12" width="0.1524" layer="91"/>
<pinref part="S2" gate="G$1" pin="1"/>
<wire x1="73.66" y1="71.12" x2="73.66" y2="68.58" width="0.1524" layer="91"/>
<wire x1="73.66" y1="68.58" x2="83.82" y2="68.58" width="0.1524" layer="91"/>
<pinref part="U1" gate="G$1" pin="8"/>
<wire x1="106.68" y1="86.36" x2="101.6" y2="86.36" width="0.1524" layer="91"/>
<wire x1="101.6" y1="86.36" x2="101.6" y2="68.58" width="0.1524" layer="91"/>
<pinref part="S1" gate="G$1" pin="1"/>
<wire x1="93.98" y1="71.12" x2="93.98" y2="68.58" width="0.1524" layer="91"/>
<wire x1="93.98" y1="68.58" x2="101.6" y2="68.58" width="0.1524" layer="91"/>
<wire x1="83.82" y1="68.58" x2="93.98" y2="68.58" width="0.1524" layer="91"/>
<junction x="83.82" y="68.58"/>
<junction x="93.98" y="68.58"/>
</segment>
</net>
<net name="N$5" class="0">
<segment>
<pinref part="U1" gate="G$1" pin="*5"/>
<pinref part="D1" gate="G$1" pin="A"/>
<wire x1="106.68" y1="93.98" x2="63.5" y2="93.98" width="0.1524" layer="91"/>
<wire x1="63.5" y1="93.98" x2="63.5" y2="91.44" width="0.1524" layer="91"/>
</segment>
</net>
<net name="N$6" class="0">
<segment>
<pinref part="U1" gate="G$1" pin="4"/>
<pinref part="D2" gate="G$1" pin="A"/>
<wire x1="106.68" y1="96.52" x2="53.34" y2="96.52" width="0.1524" layer="91"/>
<wire x1="53.34" y1="96.52" x2="53.34" y2="91.44" width="0.1524" layer="91"/>
</segment>
</net>
<net name="N$7" class="0">
<segment>
<pinref part="U1" gate="G$1" pin="*3"/>
<pinref part="D3" gate="G$1" pin="A"/>
<wire x1="106.68" y1="99.06" x2="43.18" y2="99.06" width="0.1524" layer="91"/>
<wire x1="43.18" y1="99.06" x2="43.18" y2="91.44" width="0.1524" layer="91"/>
</segment>
</net>
<net name="3.3V" class="0">
<segment>
<pinref part="U2" gate="G$1" pin="3.3V"/>
<wire x1="152.4" y1="93.98" x2="149.86" y2="93.98" width="0.1524" layer="91"/>
<wire x1="149.86" y1="93.98" x2="149.86" y2="96.52" width="0.1524" layer="91"/>
<pinref part="SUPPLY1" gate="G$1" pin="3.3V"/>
</segment>
<segment>
<pinref part="U1" gate="G$1" pin="VCC"/>
<wire x1="129.54" y1="104.14" x2="137.16" y2="104.14" width="0.1524" layer="91"/>
<wire x1="137.16" y1="104.14" x2="137.16" y2="111.76" width="0.1524" layer="91"/>
<pinref part="SUPPLY3" gate="G$1" pin="3.3V"/>
</segment>
</net>
<net name="N$9" class="0">
<segment>
<pinref part="U1" gate="G$1" pin="12"/>
<pinref part="U2" gate="G$1" pin="MISO"/>
<wire x1="129.54" y1="88.9" x2="152.4" y2="88.9" width="0.1524" layer="91"/>
</segment>
</net>
<net name="N$10" class="0">
<segment>
<pinref part="U1" gate="G$1" pin="*11"/>
<pinref part="U2" gate="G$1" pin="MOSI"/>
<wire x1="129.54" y1="86.36" x2="152.4" y2="86.36" width="0.1524" layer="91"/>
</segment>
</net>
<net name="N$11" class="0">
<segment>
<pinref part="U1" gate="G$1" pin="13"/>
<wire x1="129.54" y1="91.44" x2="142.24" y2="91.44" width="0.1524" layer="91"/>
<wire x1="142.24" y1="91.44" x2="142.24" y2="83.82" width="0.1524" layer="91"/>
<pinref part="U2" gate="G$1" pin="SCK"/>
<wire x1="142.24" y1="83.82" x2="152.4" y2="83.82" width="0.1524" layer="91"/>
</segment>
</net>
<net name="N$12" class="0">
<segment>
<pinref part="U2" gate="G$1" pin="NSS"/>
<wire x1="152.4" y1="81.28" x2="139.7" y2="81.28" width="0.1524" layer="91"/>
<wire x1="139.7" y1="81.28" x2="139.7" y2="83.82" width="0.1524" layer="91"/>
<pinref part="U1" gate="G$1" pin="*10"/>
<wire x1="139.7" y1="83.82" x2="129.54" y2="83.82" width="0.1524" layer="91"/>
</segment>
</net>
<net name="RF_INT" class="0">
<segment>
<pinref part="U1" gate="G$1" pin="2"/>
<wire x1="106.68" y1="101.6" x2="104.14" y2="101.6" width="0.1524" layer="91"/>
<label x="104.14" y="101.6" size="1.27" layer="95" rot="R180" xref="yes"/>
</segment>
<segment>
<pinref part="U2" gate="G$1" pin="DIO0"/>
<wire x1="182.88" y1="93.98" x2="185.42" y2="93.98" width="0.1524" layer="91"/>
<label x="185.42" y="93.98" size="1.27" layer="95" xref="yes"/>
</segment>
</net>
<net name="N$13" class="0">
<segment>
<pinref part="U2" gate="G$1" pin="ANT"/>
<wire x1="182.88" y1="76.2" x2="203.2" y2="76.2" width="0.1524" layer="91"/>
<wire x1="203.2" y1="76.2" x2="203.2" y2="93.98" width="0.1524" layer="91"/>
</segment>
</net>
<net name="N$14" class="0">
<segment>
<pinref part="U1" gate="G$1" pin="RAW"/>
<wire x1="129.54" y1="111.76" x2="132.08" y2="111.76" width="0.1524" layer="91"/>
<wire x1="132.08" y1="111.76" x2="132.08" y2="132.08" width="0.1524" layer="91"/>
<pinref part="S4" gate="1" pin="S"/>
<wire x1="142.24" y1="132.08" x2="132.08" y2="132.08" width="0.1524" layer="91"/>
</segment>
</net>
<net name="N$15" class="0">
<segment>
<pinref part="BAT1" gate="G$1" pin="+"/>
<pinref part="S4" gate="1" pin="P"/>
<wire x1="149.86" y1="129.54" x2="160.02" y2="129.54" width="0.1524" layer="91"/>
<wire x1="160.02" y1="129.54" x2="160.02" y2="127" width="0.1524" layer="91"/>
<wire x1="160.02" y1="129.54" x2="170.18" y2="129.54" width="0.1524" layer="91"/>
<wire x1="170.18" y1="129.54" x2="170.18" y2="124.46" width="0.1524" layer="91"/>
<junction x="160.02" y="129.54"/>
<wire x1="170.18" y1="124.46" x2="175.26" y2="124.46" width="0.1524" layer="91"/>
</segment>
</net>
</nets>
</sheet>
</sheets>
</schematic>
</drawing>
</eagle>
